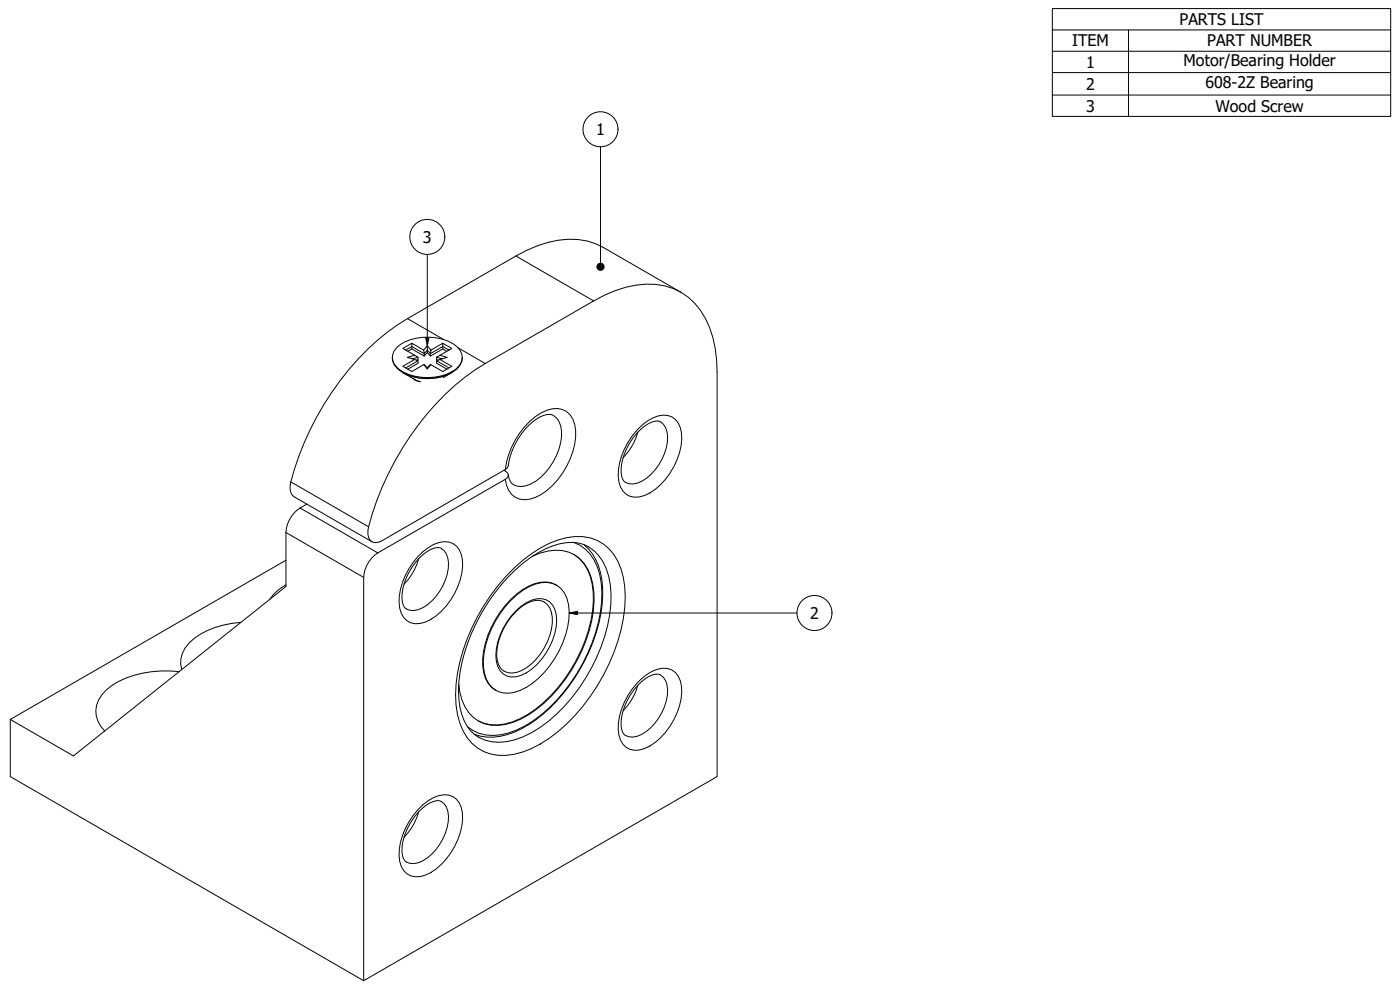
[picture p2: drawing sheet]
<svg xmlns="http://www.w3.org/2000/svg" width="420mm" height="297mm" viewBox="0 0 420 297" stroke-linecap="round" stroke-linejoin="round" font-family="sans-serif">
<!-- layer: Visible (ISO) -->
<g fill="none" stroke="#000" stroke-width=".3">
<path d="M204.4 87.7l-23.4-13.5a21.5 21.5 0 0 0-16.6-1.5l-3.1 1.1-6.5 3-32.5 18.8a77.8 77.8 0 0 0-29.2 33.3 76.8 76.8 0 0 0-6 16.9 3.3 3.3 0 0 0 1.2 3.3l23.3 13.4M117.7 107.2a5.5 5.5 0 0 0 4.2 5.1 15.8 15.8 0 0 0 15.3-1.6 4.3 4.3 0 0 0 1.5-3.5M119 104.3a15.2 15.2 0 0 1 15.5-1.9 6 6 0 0 1 4.2 5 6 6 0 0 1-4.6 4.8 16.1 16.1 0 0 1-14.3-1.3 4.1 4.1 0 0 1-.8-6.6zM120.9 111.8a15.8 15.8 0 0 0 14.7 0M121 111.9l3.5 2 1.6 .6-1.6-.5-.6-.5M122.4 105.4l1.2-.7 3.7 2.1 .9-1M123.6 103l-2.7 1.5 4.6 2.7-1.7 .5M123.6 104.7v-.7l-1.9 1M124.4 106.6l-2.1 .6 3.2 1.1M124.4 107.9l-3.5 2 2.7 1.6 3.7-2.2 .9 1.1M125.5 108.3l-3.8 2.1M125.5 107.2v.7l-.5 .2"/>
<path d="M125.5 108.3v.7l-3.1 1.8M127.1 105l-3.5-2v1l3.7 2.1v.7M127.1 109.4l1.1 1.3v-.3l1-1.1 .1 .1-1.1 1.3M128.2 103.8l1.1 1.2-.1 1.1-1-1.1zM128.2 103.8l-1.1 1.2 .2 1.1 .9-1.1v.8l1 1M129.3 109.4l3.6 2.1 2.7-1.6-3.6-2-1 .4 3.7 2.1M131 108.3v.7l3.1 1.8M131 107.2v.7l.5 .2M132.7 107.7l-1.7-.5 1-.6 2.2 .6-2.2 .7M132.9 104.7l-3.7 2.1v-.7l3.7-2.1v.7l1.2 .7M132.9 103l-3.6 2M134.7 105l-1.8-1v-1l2.7 1.5-3.6 2.1"/>
<path d="M135.5 111.9l-2.5 1.4M166.1 124.6a4.9 4.9 0 0 0-4.9 1 21 21 0 0 0-8.7 14.1l-.2 .6-.6 .6-37.1 21.3a2.51 2.51 0 0 1-2.6 .5 2.51 2.51 0 0 1-1.6-2.2v-1.2a85 85 0 0 1 29.1-46.1l6.1-4.1 32.6-18.8a32.1 32.1 0 0 1 18.5-5 18.9 18.9 0 0 1 16.3 13 37.2 37.2 0 0 1 2.2 13.4v121.3l-106.1 61.3v-121.1a9.3 9.3 0 0 1 4.3-7.3l38.3-22.1a1.4 1.4 0 0 0 .8-1.5 1.4 1.4 0 0 0-1.2-1.2M191.4 129.7a17.6 17.6 0 0 1-4.4 7.6M198.2 126.6a4.7 4.7 0 0 0-4.5 1.1 17.6 17.6 0 0 0-7.2 14.9l.6 1.5 .6 .6M92.1 151.3a9.8 9.8 0 0 0-6.3 8.5v16.2l-63.8 50.8-18.9-10.9 82.7-47.8M152.5 142.4a3.8 3.8 0 0 0 1.6 3M125.7 167.6a17.6 17.6 0 0 1-4.4 7.7M132.4 164.5a4.7 4.7 0 0 0-4.5 1.1 17.6 17.6 0 0 0-7.1 15l.5 1.5 .6 .6M159.9 166.8a13.3 13.3 0 0 1 12.5-.3 13.5 13.5 0 0 1 5.8 11.2 41.7 41.7 0 0 1-8.6 26.2 35.6 35.6 0 0 1-15.7 12.9 11.4 11.4 0 0 1-13.2-3 15.8 15.8 0 0 1-3-8.5M167.1 175.6a8.3 8.3 0 0 0-8.5 .3 28 28 0 0 0-13.7 23.8 8.3 8.3 0 0 0 3.9 7.5M172.2 166.4a13.6 13.6 0 0 1 5.8 11.2 41.8 41.8 0 0 1-8.6 26.1 35.6 35.6 0 0 1-15.7 12.9 12.8 12.8 0 0 1-10.3-.3M175.2 163.4a16.9 16.9 0 0 1 5.7 13.1 49.7 49.7 0 0 1-11.9 31.6 36.6 36.6 0 0 1-16.8 12.3 15.4 15.4 0 0 1-9.9-.1"/>
<path d="M176.6 164a12.5 12.5 0 0 0-10.6-.3 40.1 40.1 0 0 0-17.7 14.4 52 52 0 0 0-10.7 29.2 16.9 16.9 0 0 0 4.7 13l1.3 .9M153.3 180.1a15 15 0 0 1 10.9-5.3 7.1 7.1 0 0 1 6.4 6.6 26.3 26.3 0 0 1-7.2 20.3 16.8 16.8 0 0 1-10.9 6.3 6.8 6.8 0 0 1-7-5.7 24.3 24.3 0 0 1 4.6-18.2zM163.3 180.6a6.7 6.7 0 0 0-7.2 1.8 18.5 18.5 0 0 0-6.9 15.7l.8 2 1.3 1.3M3.1 215.9v17.1l106 61.3M191.4 205.6a17.6 17.6 0 0 1-4.4 7.7M198.2 202.5a4.7 4.7 0 0 0-4.5 1.1 17.6 17.6 0 0 0-7.2 15l.6 1.4 .6 .7M125.7 243.6a17.6 17.6 0 0 1-4.4 7.6M132.4 240.4a4.7 4.7 0 0 0-4.5 1.2 17.6 17.6 0 0 0-7.1 14.9l.5 1.5 .6 .6"/>
</g>
<!-- layer: Visible Narrow (ISO) -->
<g fill="none" stroke="#000" stroke-width=".3">
<path d="M154.8 76.8l23.4 13.5M122.3 95.6l10.9 6.3M137.5 104.4l8.1 4.7M166.1 124.6a6.2 6.2 0 0 1 2.4 6.4 18.7 18.7 0 0 1-9.2 14.2 5.6 5.6 0 0 1-5.2 .2M191.1 129.1a10.9 10.9 0 0 1 9.3-4.4 5.4 5.4 0 0 1 4.1 5.3 20.2 20.2 0 0 1-11.1 18.7 5.3 5.3 0 0 1-7.7-4.1 19.6 19.6 0 0 1 5.4-15.5zM198.2 126.6a5.6 5.6 0 0 1 2.1 6 15.8 15.8 0 0 1-9.1 12.4l-1.3 .2-1.2-.1-1-.4M85.8 159.8l23.3 13.4M87.3 144.6l23.3 13.5M90.1 152.4l23.3 13.5M151.7 140.9a23.7 23.7 0 0 1 10.7-17 7.4 7.4 0 0 1 7.7-.4 8 8 0 0 1 2.7 7.7 23 23 0 0 1-12.1 18.1 6 6 0 0 1-9-5.5M85.8 175.4a13.8 13.8 0 0 0-4.8 4.4M125.4 167.1a10.9 10.9 0 0 1 9.2-4.5 5.4 5.4 0 0 1 4.2 5.4 20.2 20.2 0 0 1-11.1 18.6 5.3 5.3 0 0 1-7.7-4.1 19.6 19.6 0 0 1 5.4-15.4z"/>
<path d="M132.4 164.5a5.6 5.6 0 0 1 2.1 6.1 15.9 15.9 0 0 1-9 12.3l-1.3 .3-1.2-.1-1.1-.4M154.3 170.4a33.5 33.5 0 0 1 15.7-9.1 13.3 13.3 0 0 1 16.4 9.5 35.1 35.1 0 0 1-1 21.5 58.1 58.1 0 0 1-20.6 29.2 24 24 0 0 1-15.3 5.1 13.1 13.1 0 0 1-11.5-9.7 35.1 35.1 0 0 1 .9-21.6 60.4 60.4 0 0 1 15.4-24.9zM172.2 162.8a12.7 12.7 0 0 1 7.8 9.6 38 38 0 0 1-3.6 23.6 48.7 48.7 0 0 1-19 21.9 17 17 0 0 1-13.6 2.1l-1.9-.8-1.6-1.1M176.6 164a14.9 14.9 0 0 1 6.6 11.6 44.9 44.9 0 0 1-7.6 28.1 43.7 43.7 0 0 1-18.7 17.4 14.9 14.9 0 0 1-13.3 .1M72.3 186.7a25 25 0 0 0-15.6 6.3 8 8 0 0 0-2.2 7.9M154.8 183.3a10.9 10.9 0 0 1 7.7-3.7 4.9 4.9 0 0 1 4.4 4.8 19.1 19.1 0 0 1-10.5 18.3 5.1 5.1 0 0 1-7.4-4.3 19.3 19.3 0 0 1 5.8-15.1zM163.3 180.6a6.2 6.2 0 0 1 2.5 6.4 18.7 18.7 0 0 1-9.2 14.2 5.6 5.6 0 0 1-5.3 .2M53.8 201.5a30.9 30.9 0 0 0-20.2 4.2 8.8 8.8 0 0 0-4.2 10.6l.8 1.6 1.2 1.4M191.1 205a10.9 10.9 0 0 1 9.3-4.4 5.4 5.4 0 0 1 4.1 5.3 20.2 20.2 0 0 1-11.1 18.7 5.3 5.3 0 0 1-7.7-4.1 19.6 19.6 0 0 1 5.4-15.5zM198.2 202.5a5.6 5.6 0 0 1 2.1 6 15.8 15.8 0 0 1-9.1 12.4l-1.3 .3-1.2-.1-1-.4M125.4 243a10.9 10.9 0 0 1 9.2-4.4 5.4 5.4 0 0 1 4.2 5.3 20.2 20.2 0 0 1-11.1 18.7 5.3 5.3 0 0 1-7.7-4.1 19.6 19.6 0 0 1 5.4-15.5zM132.4 240.4a5.6 5.6 0 0 1 2.1 6.1 15.8 15.8 0 0 1-9 12.4l-1.3 .2-1.2-.1-1.1-.4"/>
</g>
<!-- layer: Symbol (ISO) -->
<g fill="none" stroke="#000" stroke-width=".3">
<path d="M315.8 9v-6.4h101.6v6.4M315.8 15.4h101.6M338.7 9v25.9M417.4 9h-101.6v6.4M417.4 9v25.9h-101.6v-19.5M315.8 21.8h101.6M315.8 28.5h101.6M180.2 44v34.8M128.2 76.3v27.5M127.7 101.3h1l-.5 2.5zM170.8 183.9l2.5-.5v1zM170.8 183.9h68.4"/>
<circle cx="180.2" cy="38.8" r="5.3"/>
<circle cx="128.2" cy="71.1" r="5.3"/>
<circle cx="244.4" cy="183.9" r="5.3"/>
</g>
<g fill="#000">
<path d="M127.7 101.3h1l-.5 2.5z" fill-rule="evenodd"/>
<path d="M170.8 183.9l2.5-.5v1z" fill-rule="evenodd"/>
<circle cx="180.2" cy="80" r="1.25"/>
</g>
<g font-size="4.8">
<text x="354" y="7.5">PARTS LIST</text>
<text x="321.7" y="13.9">ITEM</text>
<text x="362.3" y="13.9">PART NUMBER</text>
<text x="325.9" y="20.3">1</text>
<text x="355.2" y="19.9">Motor/Bearing Holder</text>
<text x="325.9" y="26.9">2</text>
<text x="361.8" y="26.4">608-2Z Bearing</text>
<text x="325.9" y="33.5">3</text>
<text x="364.8" y="33.5">Wood Screw</text>
<text x="178.9" y="40.5">1</text>
<text x="126.9" y="72.9">3</text>
<text x="243.1" y="185.7">2</text>
</g>
</svg>
